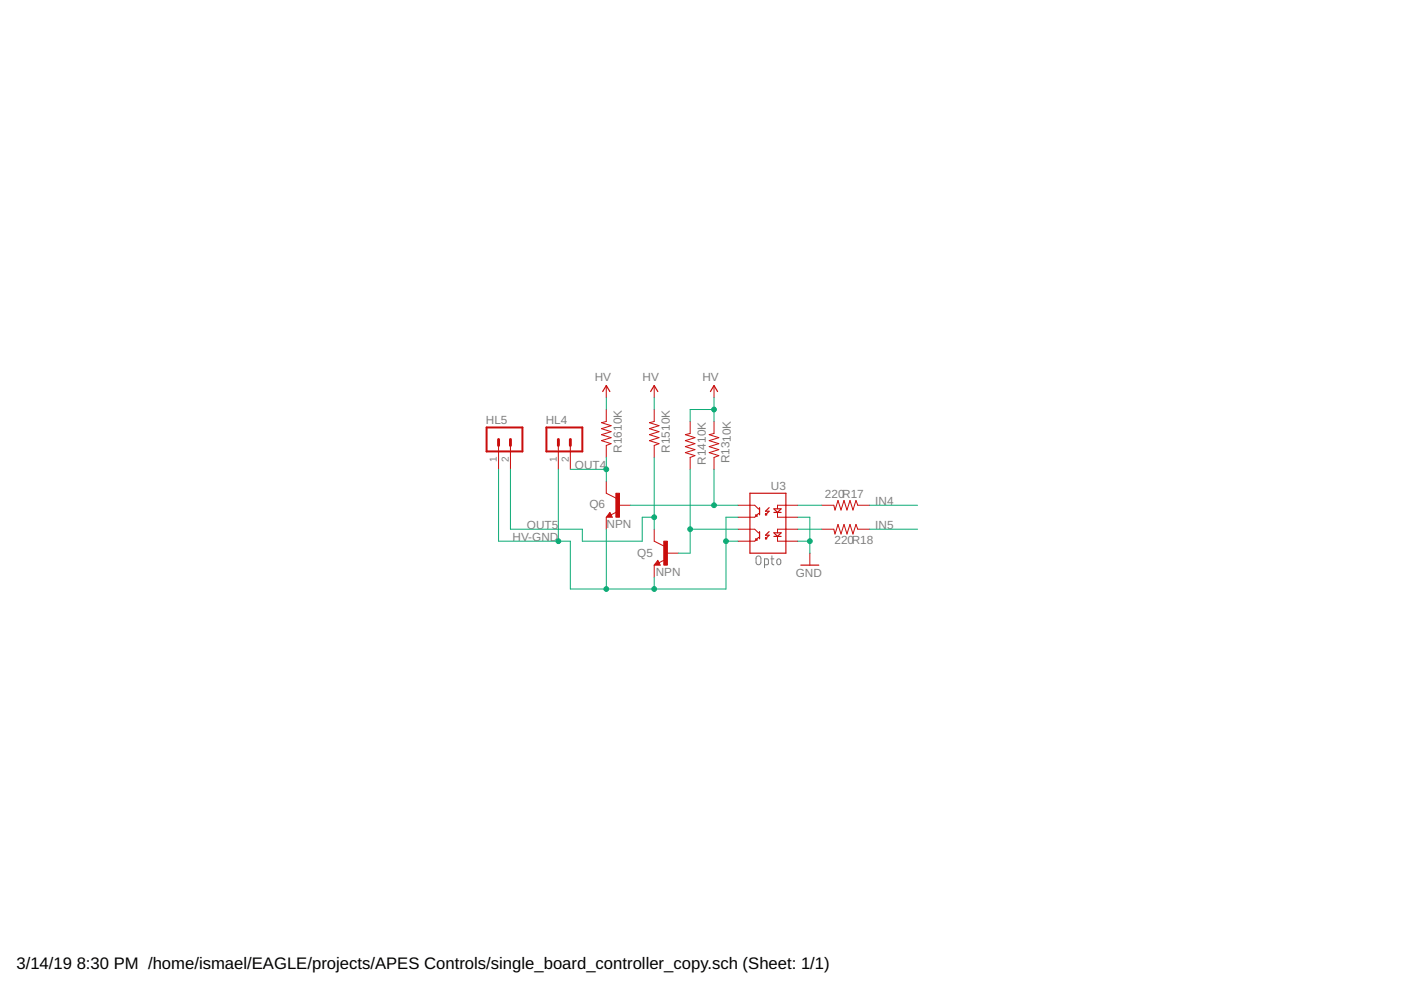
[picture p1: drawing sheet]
<svg xmlns="http://www.w3.org/2000/svg" width="297mm" height="210mm" viewBox="0 0 297 210" stroke-linecap="round" stroke-linejoin="round" font-family="sans-serif">
<path d="M160.4 118l.3-.1 .5 .1 .1 1.2a.52 .52 0 0 1-.5 .5 .52 .52 0 0 1-.5-.5zM162.1 119.7h.6l.2-.2v-.7l-.2-.3h-.6v1.9M163.4 118.5h.7M163.7 117.9v1.6l.4 .2M164.8 118.6l.3-.1a.69 .69 0 0 1 .5 .6 .69 .69 0 0 1-.3 .6h-.3l-.3-.2z" fill="none" stroke="#808080" stroke-width=".21"/>
<g fill="none" stroke="#c90d0c" stroke-width=".25">
<path d="M127.8 83l.7-1.3 .8 1.3M137.9 83l.8-1.3 .8 1.3M150.6 83l.8-1.3 .7 1.3M129.3 109.2l-.1 .2h.4l-.3-.5-.5 .6h.8M139.5 119.3l-.2 .3h.4l-.2-.5-.5 .6h.7M159 104.6h7.6v12.7h-7.6zM160.3 109.2l.2 .2h-.2zM160.3 114.2l.2 .3h-.2zM161 107.6v1.6M161 112.7v1.5M162.3 108.9l.3 .3h-.3zM162.3 114l.3 .2h-.3z"/>
<path d="M163.1 107.6l-.8 .8h.8l-.8 .8M163.1 112.7l-.8 .8h.8l-.8 .7M164.1 107.9h1.5l-.8 .7zM164.1 108.6h1.5M164.1 113h1.5l-.8 .7zM164.1 113.7h1.5M169.8 119.8h3.8"/>
</g>
<g fill="none" stroke="#c90d0c" stroke-width=".21">
<path d="M105.7 94.4v5.1M108.2 94.4v5.1M118.4 94.4v5.1M120.9 94.4v5.1M128.5 81.7v2.6M128.5 86.8v2.6l-1 .2 2.1 .7-2.1 .6 2.1 .6-2.1 .7 2.1 .6-2.1 .6 2.1 .7-1.1 .3v2.6M138.7 81.7v2.6M138.7 86.8v2.6l-1 .2 2 .7-2 .6 2 .6-2 .7 2 .6-2 .6 2 .7-1 .3v2.6M146.3 89.4v2.5l-1 .3 2 .6-2 .6 2 .7-2 .6 2 .6-2 .7 2 .6-1 .4v2.5M151.4 89.4v2.5l-1 .3 2 .6-2 .6 2 .7-2 .6 2 .6-2 .7 2 .6-1 .4v2.5M151.4 81.7v2.6M128.5 102v2.6l2.1 1"/>
<path d="M128.5 109.7v2.5M129.3 108.6l.5 1.1h-1.3zM130.8 108.5l-1.3 .7M131.1 107.1h2.5M138.7 112.2v2.5l2 1.1M138.7 119.8v2.6M139.5 118.8l.5 1h-1.3zM140.9 118.7l-1.2 .6M141.2 117.3h2.6M156.5 107.1h3.5l.8 .8h.2M156.5 112.2h3.5l.8 .8h.2M161 108.9h-.2l-.8 .8h-3.5"/>
<path d="M161 114h-.2l-.8 .7h-3.5M164.8 108.6v1.1h4.4M164.8 113.7v1h4.4M169.2 107.1h-4.4v.8M169.2 112.2h-4.4v.8M171.7 117.3v2.5M174.2 107.1h2.6l.2 1 .7-2 .6 2 .6-2 .7 2 .6-2 .6 2 .7-2 .4 1h2.5M174.2 112.2h2.6l.2 1 .7-2 .6 2 .6-2 .7 2 .6-2 .6 2 .7-2 .4 1h2.5"/>
</g>
<g fill="#c90d0c" stroke="#c90d0c" stroke-width=".21">
<path d="M140.7 114.7h.8v5.1h-.8z"/>
<path d="M130.6 104.6h.7v5.1h-.7z"/>
</g>
<path d="M105.7 93.2v1.2M108.2 93.2v1.2M118.4 93.2v1.2M120.9 93.2v1.2" fill="none" stroke="#c90d0c" stroke-width=".61"/>
<path d="M103.2 90.6h7.6v5.1h-7.6zM115.8 90.6h7.7v5.1h-7.7z" fill="none" stroke="#c90d0c" stroke-width=".42"/>
<g fill="none" stroke="#0dab76" stroke-width=".21">
<path d="M105.7 99.5v15.2h15.2v10.2h33v-15.2h2.6M108.2 99.5v12.7h15.3v2.5h12.7v-5h2.5M118.4 99.5v15.2M120.9 99.5h7.6M128.5 84.3v2.5M128.5 97v5M138.7 84.3v2.5M138.7 97v15.2M146.3 99.5v17.8h-2.5M151.4 84.3v5.1M151.4 99.5v7.6M151.4 86.8h-5.1v2.6"/>
<path d="M128.5 112.2v12.7M133.6 107.1h22.9M146.3 112.2h10.2M153.9 114.7h2.6M169.2 114.7h2.5M169.2 109.7h2.5v7.6M169.2 107.1h5M169.2 112.2h5M184.4 107.1h10.1M184.4 112.2h10.1M138.7 122.4v2.5"/>
</g>
<g fill="#0dab76" stroke="#0dab76" stroke-width=".21">
<circle cx="171.7" cy="114.7" r=".51"/>
<circle cx="153.9" cy="114.7" r=".51"/>
<circle cx="138.7" cy="124.9" r=".51"/>
<circle cx="128.5" cy="124.9" r=".51"/>
<circle cx="118.4" cy="114.7" r=".51"/>
<circle cx="151.4" cy="86.8" r=".51"/>
<circle cx="146.3" cy="112.2" r=".51"/>
<circle cx="151.4" cy="107.1" r=".51"/>
<circle cx="138.7" cy="109.7" r=".51"/>
<circle cx="128.5" cy="99.5" r=".51"/>
</g>
<g font-size="3.5">
<text x="3.5" y="205.4">3/14/19</text>
<text x="16.3" y="205.4">8:30 PM /home/ismael/EAGLE/projects/APES Controls/single_board_controller_copy.sch (Sheet: 1/1)</text>
</g>
<g font-size="2.5" fill="#808080">
<text x="126.1" y="80.7">HV</text>
<text x="136.2" y="80.7">HV</text>
<text x="148.9" y="80.7">HV</text>
<text x="103" y="89.9">HL5</text>
<text x="115.7" y="89.9">HL4</text>
<text x="131.8" y="96" transform="rotate(-90 131.8 96)">R1610K</text>
<text x="142" y="96" transform="rotate(-90 142 96)">R1510K</text>
<text x="121.9" y="99.5">OUT4</text>
<text x="149.6" y="98.5" transform="rotate(-90 149.6 98.5)">R1410K</text>
<text x="154.7" y="98.2" transform="rotate(-90 154.7 98.2)">R1310K</text>
<text x="125" y="107.6">Q6</text>
<text x="163.4" y="103.8">U3</text>
<text x="174.9" y="105.6">220R17</text>
<text x="185.6" y="107.1">IN4</text>
<text x="111.7" y="112.2">OUT5</text>
<text x="128.6" y="111.9">NPN</text>
<text x="185.6" y="112.2">IN5</text>
<text x="108.7" y="114.7">HV-GND</text>
<text x="135.1" y="118">Q5</text>
<text x="176.9" y="115.2">220R18</text>
<text x="139" y="122.1">NPN</text>
<text x="168.7" y="122.4">GND</text>
</g>
<g font-size="2.1" fill="#808080">
<text x="105.3" y="98" transform="rotate(-90 105.3 98)">1</text>
<text x="107.9" y="98" transform="rotate(-90 107.9 98)">2</text>
<text x="118" y="98" transform="rotate(-90 118 98)">1</text>
<text x="120.6" y="98" transform="rotate(-90 120.6 98)">2</text>
</g>
</svg>
